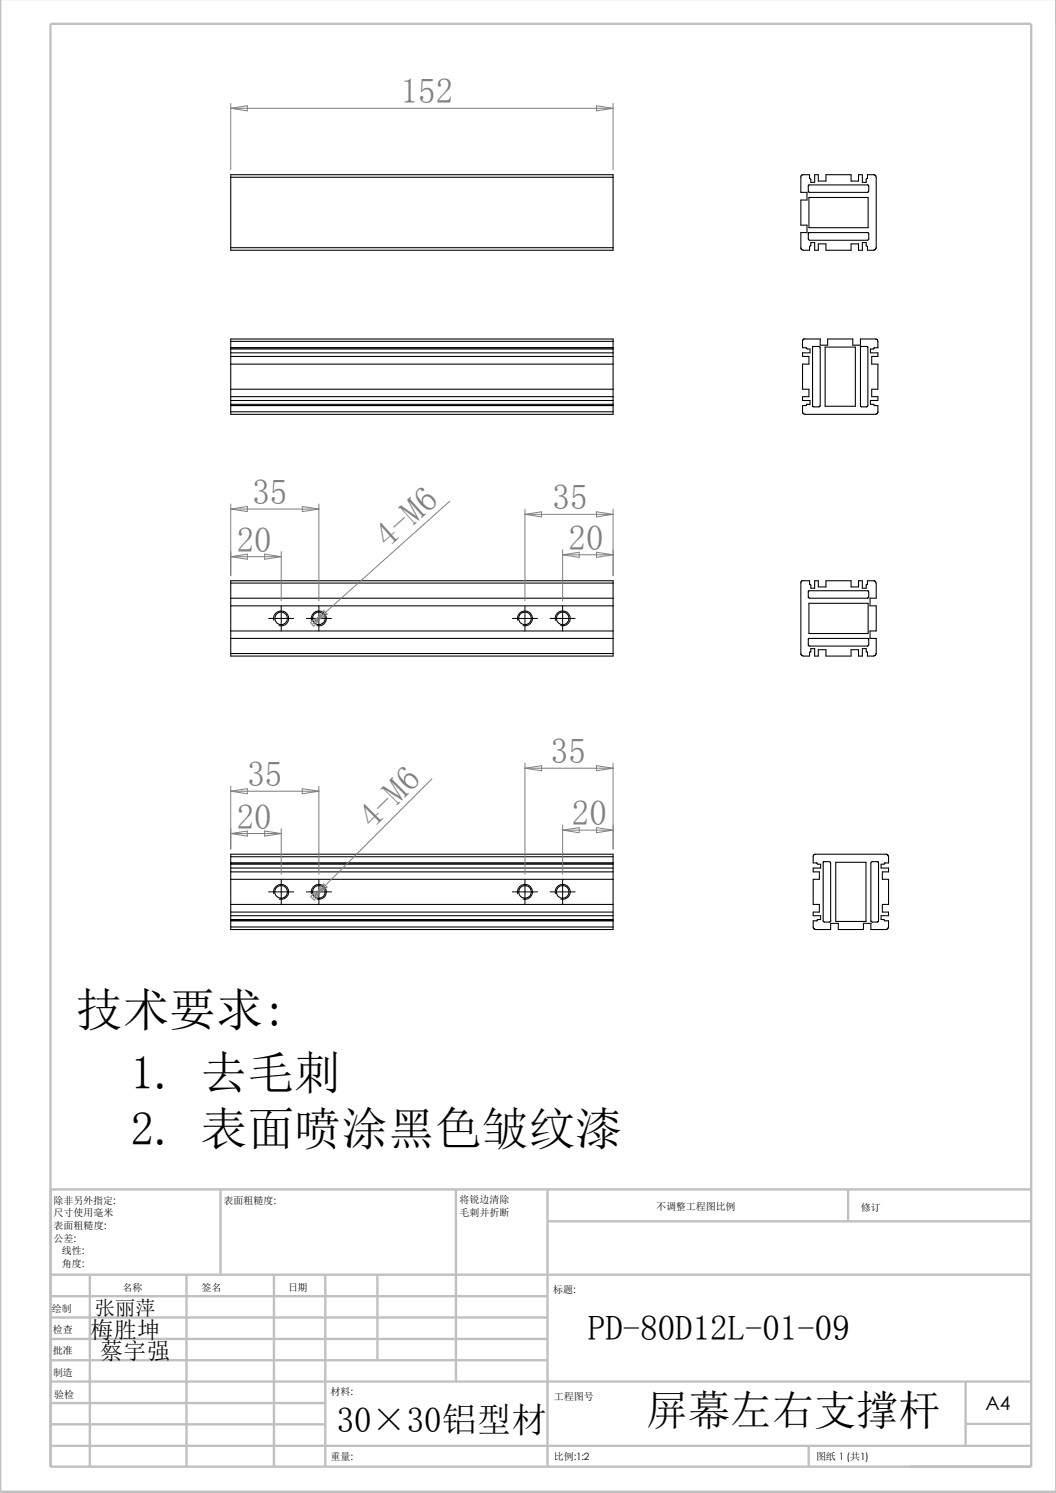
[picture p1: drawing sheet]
<svg xmlns="http://www.w3.org/2000/svg" width="210mm" height="297mm" viewBox="0 0 210 297" stroke-linecap="round" stroke-linejoin="round" font-family="sans-serif">
<g fill="none" stroke="#c0c0c0" stroke-width=".47">
<path d="M0 -.1v296.9h210M10 4.7h195.1v287.1h-195.1zM43.9 236.6v17M90.7 236.6v38.2M108.9 236.6v55.2M168.7 236.5v6.4M205.1 236.6h-195v55.2M10.1 253.6h195M10.1 257.9h98.8M17.9 253.6v38.2M37.1 253.6v38.2M54.5 253.6v38.2"/>
<path d="M64.7 253.6v38.2M75.1 253.6v17M108.9 243h96.2M10.1 279.1h54.6M10.1 274.8h195M10.1 270.6h98.8M10.1 262.1h98.8M10.1 266.4h98.8M192 274.7v12.8M10.1 283.3h54.6M10.1 287.6h195M160.8 287.5v4.3"/>
<path d="M192 283.3h13.1"/>
</g>
<g fill="none" stroke="#000" stroke-width=".21">
<path d="M45.9 35.3v-.5h76v.5M45.9 35.3h76M45.9 35.3v14M121.9 35.3v14M159.3 35l.3-.2h1.4v.7l.2 .1v.7h.8v-1.5h.7v1.2h1.6v-1.2h4.9v1.2h1.5v-1.2h.8v1.5h.8v-.7l.2-.1v-.7h1.5l.2 .5v14.2l-.5 .3h-1.2v-.8l-.2-.1v-.6h-.8v1.5h-.8v-1.3h-1.5v1.3h-4.9v-1.3h-1.6v1.3h-.7v-1.5h-.8v.5l-.2 .2v.8l-1.5-.1-.2-.3v-3.1h1.2v-1.5h-1.2v-5h1.2v-1.5h-1.2zM160.7 36.9l11.9-.1 .2 .2v1l-.3 .3h-11.5l-.3-.2zM160.9 39.3h11.7v6h-11.7zM45.9 49.3v.5h76v-.5M45.9 49.3h76M160.7 46.4l11.9-.1 .2 .2v1.1l-.3 .2h-11.5l-.3-.2zM45.9 67.9v-.5h76v.5M45.9 69.2v.2"/>
<path d="M45.9 67.9v1.3M45.9 69.4v11M45.9 67.9h76M45.9 69.2h76M45.9 70.2h76M45.9 70.9h76M45.9 77.4h76M45.9 72.4h76M45.9 78.9h76M45.9 79.7h76M45.9 69.4h76M121.9 69.2v.2"/>
<path d="M121.9 67.9v1.3M121.9 69.4v11M161.6 69l1.4-.1 .1 .3v11.5l-.2 .2h-1.1l-.2-.1zM164.1 69h6v11.8h-6zM171.1 69l1.4-.1 .1 .3v11.5l-.3 .2h-.9l-.3-.1zM45.9 81.9v.5h76v-.5M45.9 80.4v.2M45.9 80.6v1.3M45.9 81.9h76M45.9 80.7h76M45.9 80.4h76M45.9 80.6h76"/>
<path d="M121.9 80.4v.2M121.9 80.6v1.3M173.8 80.6l-.1-.2h-.6v-.7h1.5v-.8h-1.2v-1.5h1.2v-5h-1.2v-1.5h1.2v-.7h-1.5v-.8h.6l.2-.2h.7v-1.3l-.2-.4-3.3-.1v1.3h-1.5v-1.3h-5v1.3h-1.5v-1.3h-3.2l-.3 .2v1.6h.8l.1 .2h.6v.8h-1.5v.7h1.3v1.5h-1.3v5h1.3v1.5h-1.3v.8h1.5v.7h-.7v.3h-.8v1.4l.2 .2 14.3 .1 .5-.3v-1.4l-.7-.1M45.9 116v-.5h76v.5M45.9 116v14M45.9 116h76M45.9 119h76M121.9 116v14M159.8 115.5h-.3l-.2 .3v14.4l.5 .3h1.2v-.7M159.8 115.5h1.2v.7l.2 .1v.7h.8v-1.5h.7v1.3h1.6v-1.3h4.9v1.3h1.5v-1.3h.8v1.5h.8v-.7l.2-.1v-.7h1.4l.3 .5M160.7 117.6l11.9-.1 .2 .3v.9l-.3 .3h-11.5l-.3-.1zM174.2 116v3h-1.2v1.5h1.2v5h-1.2v1.5h1.2v3.2l-.5 .3h-1.2v-.7l-.2-.2"/>
<path d="M45.9 130v.5h76v-.5M45.9 120.5h76M45.9 125.5h76M45.9 127h76M45.9 130h76M160.7 127.1l11.9-.1 .2 .3v1l-.3 .2h-11.5l-.3-.1zM160.9 120h11.7v6h-11.7zM172.3 129.6v-.6h-.8v1.5h-.8v-1.3h-1.5v1.3h-4.9v-1.3h-1.6v1.3h-.7v-1.5h-.8v.6l-.2 .2M45.9 170.4v-.5h76v.5M45.9 171.7v.2M45.9 170.4v1.3M45.9 171.9v11"/>
<path d="M45.9 170.4h76M45.9 171.7h76M45.9 173.4h76M45.9 172.7h76M45.9 174.9h76M45.9 179.9h76M45.9 171.9h76M121.9 171.7v.2M121.9 170.4v1.3M121.9 171.9v11M162.4 171.7l.2 .2h.6v.8h-1.5v.7h1.2v1.5h-1.2v5h1.2v1.5h-1.2v.8h1.5v.7h-.6M162.5 171.7h-.8v-1.5l.3-.3h14.4l.3 .5v1.3h-.8"/>
<path d="M165 171.4l-1.3 .1v11.8l.3 .1h1l.2-.1v-11.6l-.2-.3M166.2 171.5h6v11.8h-6zM173.2 171.5l.2-.1h1.2l.1 .3v11.5l-.2 .2h-1.1l-.2-.1zM176 171.7l-.2 .2h-.6v.8h1.5v.7h-1.2v1.5h1.2v5h-1.2v1.5h1.2v.8h-1.5v.7h.6M45.9 184.4v.5h76v-.5M45.9 182.9v.2M45.9 183.1v1.3M45.9 181.4h76M45.9 182.2h76M45.9 183.1h76M45.9 184.4h76M45.9 182.9h76"/>
<path d="M121.9 182.9v.2M121.9 183.1v1.3M162.5 183.2h-.8v1.4l.3 .3h3.2v-1.2h1.5v1.2h5v-1.2h1.5v1.2h3l.5-.3v-1.4h-.8M162.5 183.1v.1M162.6 183l-.1 .1M175.8 183l.1 .1M175.9 183.1v.1"/>
<circle cx="55.9" cy="123" r="1.24"/>
<circle cx="63.4" cy="123" r="1.24"/>
<circle cx="104.4" cy="123" r="1.24"/>
<circle cx="111.9" cy="123" r="1.24"/>
<circle cx="55.9" cy="177.4" r="1.26"/>
<circle cx="63.4" cy="177.4" r="1.26"/>
<circle cx="104.4" cy="177.4" r="1.26"/>
<circle cx="111.9" cy="177.4" r="1.26"/>
</g>
<g fill="none" stroke="#808080" stroke-width=".2">
<path d="M45.9 20.6v13.2M45.9 21.5h76M45.9 21.5l3.3-.5v1.1zM118.6 21l3.3 .5-3.3 .6zM121.9 20.6v13.2M89.5 99.7l-25 22.3M45.9 100.2v14.3M45.9 101.3l3.3-.5v1zM45.9 110.7l3.3-.5v1.1zM45.9 110.7h10M45.9 101.3h17.5M52.6 110.2l3.3 .5-3.3 .6z"/>
<path d="M55.9 109.7v9.8M60.1 100.8l3.3 .5-3.3 .5zM63.4 100.2v19.3M104.4 101.3v18.2M104.4 102.3l3.3-.5v1zM104.4 102.3h17.5M111.9 110.4l3.3-.5v1zM111.9 110.4h10M111.9 109.4v10.1M118.6 101.8l3.3 .5-3.3 .5zM118.6 109.9l3.3 .5-3.3 .5zM121.9 101.3v13.2"/>
<path d="M61.7 123.8l2.8-1.8-2.1 2.6zM64.4 121.4l.7 .8-2.8 1.8zM64.5 122l-2.2 2M45.9 156.4v12.5M45.9 157.4l3.3-.5v1zM45.9 157.4h17.5M60.1 156.9l3.3 .5-3.3 .5zM63.4 156.4v17.5M85.9 154.9l-23.5 23.6M104.4 151.8v22.1M104.4 152.8l3.3-.5v1zM104.4 152.8h17.5"/>
<path d="M118.6 152.3l3.3 .5-3.3 .5zM121.9 151.8v17.1M45.9 165.8l3.3-.5v1zM45.9 165.8h10M52.6 165.3l3.3 .5-3.3 .5zM55.9 164.8v9.1M61.8 178.4l2.7-2-2 2.7zM64.3 175.8l.7 .7-2.6 2zM111.9 165.1l3.3-.5v1.1zM111.9 164.1v9.8M111.9 165.1h10M118.6 164.6l3.3 .5-3.3 .6z"/>
</g>
<g fill="none" stroke="#000" stroke-width=".2">
<path d="M53.4 123h5M54.4 123.4a1.5 1.5 0 0 1 1.4-1.9 1.5 1.5 0 0 1 1.6 1.6 1.5 1.5 0 0 1-1.9 1.4M55.9 120.5v5M60.9 123h5M61.9 123.4a1.5 1.5 0 0 1 1.3-1.9 1.5 1.5 0 0 1 1.7 1.6 1.5 1.5 0 0 1-1.9 1.4M63.4 120.5v5M101.9 123h5M103 123.4a1.5 1.5 0 0 1 1.3-1.9 1.5 1.5 0 0 1 1.6 1.6 1.5 1.5 0 0 1-1.9 1.4M104.4 120.5v5M109.4 123h5M110.4 123.4a1.5 1.5 0 0 1 1.4-1.9 1.5 1.5 0 0 1 1.6 1.6 1.5 1.5 0 0 1-1.9 1.4M111.9 120.5v5"/>
<path d="M53.4 177.4h5M54.4 177.8a1.5 1.5 0 0 1 1.4-1.9 1.5 1.5 0 0 1 1.6 1.6 1.5 1.5 0 0 1-1.9 1.4M55.9 174.9v5M60.9 177.4h5M61.9 177.8a1.5 1.5 0 0 1 1.3-1.9 1.5 1.5 0 0 1 1.7 1.6 1.5 1.5 0 0 1-1.9 1.4M63.4 174.9v5M101.9 177.4h5M103 177.8a1.5 1.5 0 0 1 1.3-1.9 1.5 1.5 0 0 1 1.6 1.6 1.5 1.5 0 0 1-1.9 1.4M104.4 174.9v5M109.4 177.4h5M110.4 177.8a1.5 1.5 0 0 1 1.4-1.9 1.5 1.5 0 0 1 1.6 1.6 1.5 1.5 0 0 1-1.9 1.4M111.9 174.9v5"/>
</g>
<g font-size="9.3">
<text x="15.1" y="204">技术要求:</text>
<text x="26" y="216.7">1. 去毛刺</text>
<text x="26" y="227.8">2. 表面喷涂黑色皱纹漆</text>
</g>
<text font-size="8.4" x="128.5" y="283.4">屏幕左右支撑杆</text>
<g font-size="6.9" fill="#808080">
<text x="79.7" y="20.6">152</text>
<text x="50.2" y="100.3">35</text>
<text x="109.9" y="101.3">35</text>
<text x="47.1" y="109.8">20</text>
<text x="77.1" y="109.2" transform="rotate(-42 77.1 109.2)">4-M6</text>
<text x="113.1" y="109.4">20</text>
<text x="109.6" y="151.8">35</text>
<text x="49.2" y="156.4">35</text>
<text x="47.1" y="164.8">20</text>
<text x="74.1" y="165.2" transform="rotate(-45 74.1 165.2)">4-M6</text>
<text x="113.7" y="164.2">20</text>
</g>
<g font-size="6.9">
<text x="116.9" y="266.6">PD-80D12L-01-09</text>
<text x="67" y="284.9">30×30铝型材</text>
</g>
<g font-size="4.6">
<text x="17.9" y="266.1">梅胜坤</text>
<text x="19.9" y="270.4">蔡宇强</text>
</g>
<text font-size="4" x="18.8" y="261.5">张丽萍</text>
<text font-size="3.9" x="196" y="280.4">A4</text>
<g font-size="2">
<text x="10.7" y="239.5">除非另外指定:</text>
<text x="44.5" y="239.5">表面粗糙度:</text>
<text x="91.4" y="239.4">将锐边清除</text>
<text x="10.7" y="242">尺寸使用毫米</text>
<text x="10.7" y="244.5">表面粗糙度:</text>
<text x="91.4" y="241.9">毛刺并折断</text>
<text x="130.5" y="240.8">不调整工程图比例</text>
<text x="171.2" y="241">修订</text>
<text x="10.7" y="247">公差:</text>
<text x="12.3" y="252">角度:</text>
<text x="12.3" y="249.5">线性:</text>
<text x="24.4" y="256.9">名称</text>
<text x="40.1" y="256.8">签名</text>
<text x="57.3" y="256.8">日期</text>
<text x="110" y="257.1">标题:</text>
<text x="10.3" y="261">绘制</text>
<text x="10.5" y="269.3">批准</text>
<text x="10.5" y="265.3">检查</text>
<text x="10.5" y="273.6">制造</text>
<text x="10.8" y="278">验检</text>
<text x="65.7" y="277.4">材料:</text>
<text x="110.2" y="278.5">工程图号</text>
<text x="65.7" y="290.4">重量:</text>
<text x="110.2" y="290.5">比例:1:2</text>
<text x="162.3" y="290.4">图纸 1 (共1)</text>
</g>
</svg>
